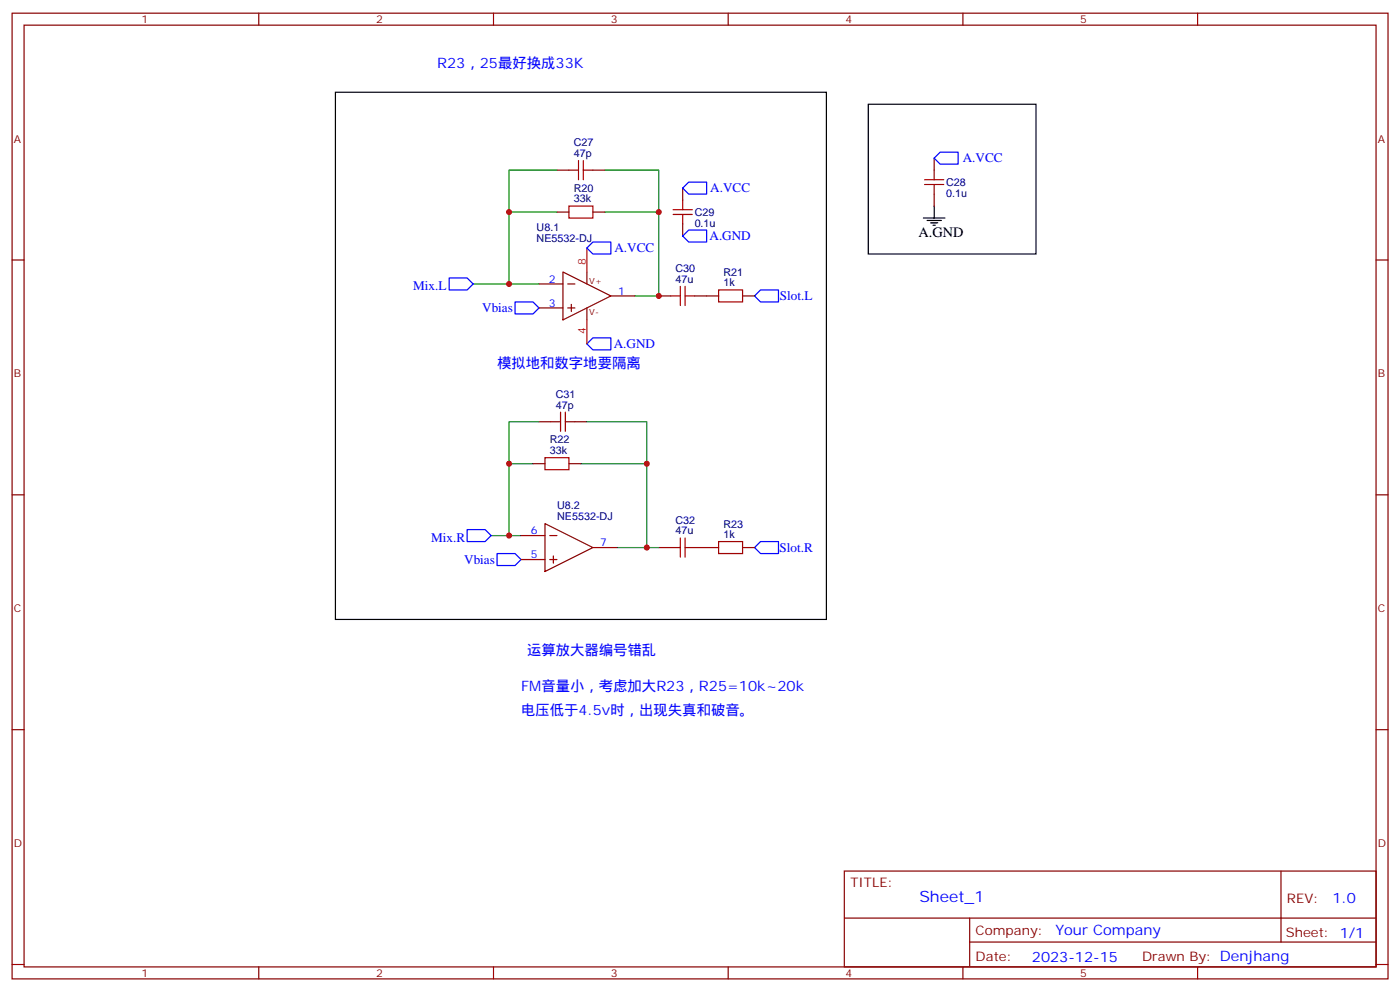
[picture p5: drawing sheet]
<svg xmlns="http://www.w3.org/2000/svg" width="412mm" height="292mm" viewBox="0 0 412 292" stroke-linecap="round" stroke-linejoin="round" font-family="sans-serif">
<g fill="none" stroke="#870000" stroke-width=".35">
<path d="M3.6 3.9h405.3v284.3h-405.3zM7.1 7.4h398.3v277.3h-398.3zM76.2 3.9v3.5M145.4 3.9v3.5M214.5 3.9v3.5M283.7 3.9v3.5M352.8 3.9v3.5M164.1 50.1h3.5M174.7 50.1h3.5M201.1 55.4v3.5M275.2 46.6v3.5M275.2 57.1v3.6"/>
<path d="M3.6 76.6h3.5M164.1 62.4h3.5M174.7 62.4h3.5M201.1 66v3.5M405.4 76.6h3.5M158.8 83.6h7M158.8 90.7h7M165.8 80.1l14.2 7-14.2 7.1zM167.3 83.6h2.1M167.3 90.7h2.1M168.3 89.6v2.1M172.9 80.1v3.5"/>
<path d="M172.9 90.7v3.5M180 87.1h7M194.1 87.1h3.5M204.6 87.1h7.1M218.8 87.1h3.5M157 136.5h3.5M158.8 124.2h3.5M167.6 136.5h3.5M169.4 124.2h3.5M3.6 145.7h3.5M153.5 157.7h7M160.5 154.2l14.2 7-14.2 7.1z"/>
<path d="M162 157.7h2.1M405.4 145.7h3.5M153.5 164.7h7M162 164.7h2.1M163 163.7v2.1M174.7 161.2h7M194.1 161.2h3.5M204.6 161.2h7.1M218.8 161.2h3.5M3.6 214.8h3.5M405.4 214.8h3.5M248.7 256.5h156.7v28.2h-156.7z"/>
<path d="M377.4 256.5v20.9M248.8 270.3h156.4M285.7 277.4h119.5M285.7 270.3v14.1M3.6 284h3.5M76.2 284.7v3.5M145.4 284.7v3.5M214.5 284.7v3.5M283.7 284.7v3.5M352.8 284.7v3.5M405.4 284h3.5"/>
</g>
<path d="M98.8 27.2h144.7v155.2h-144.7zM255.8 30.7h49.4v44.1h-49.4zM272 64.2h6.4M273.1 64.9h4.2M274.1 65.6h2.2M274.8 66.3h.8M275.2 60.7v3.5" fill="none" stroke="#000" stroke-width=".35"/>
<g fill="none" stroke="#a10000" stroke-width=".35">
<path d="M167.6 50.1h2.8M170.4 47.3v5.6M171.8 50.1h2.9M171.8 47.3v5.6M201.1 58.9v2.8M272.4 54.3h5.6M272.4 52.9h5.6M275.2 50.1v2.8M275.2 54.3v2.8M167.6 60.7h7.1v3.5h-7.1zM198.3 63.1h5.6M198.3 61.7h5.6"/>
<path d="M201.1 63.1v2.9M197.6 87.1h2.8M200.4 84.3v5.7M201.8 84.3v5.7M201.8 87.1h2.8M211.7 85.4h7.1v3.5h-7.1zM160.5 134.8h7.1v3.5h-7.1zM162.3 124.2h2.8M165.1 121.4v5.6M166.5 124.2h2.9M166.5 121.4v5.6M200.4 158.4v5.6"/>
<path d="M201.8 158.4v5.6M211.7 159.5h7.1v3.5h-7.1zM197.6 161.2h2.8M201.8 161.2h2.8"/>
</g>
<path d="M202.9 53.6h5.3v3.5h-5.3l-1.8-1.7zM277 44.8h5.3v3.5h-5.3l-1.8-1.7zM174.7 71.3h5.3v3.5h-5.3l-1.8-1.8zM201.1 69.5l1.8-1.8h5.3v3.6h-5.3zM132.3 81.8h5.3l1.8 1.8-1.8 1.8h-5.3zM151.7 88.9h5.3l1.8 1.8-1.8 1.7h-5.3zM224 85.4h5.3v3.5h-5.3l-1.7-1.8zM172.9 101.2l1.8-1.7h5.3v3.5h-5.3zM137.6 155.9h5.3l1.8 1.8-1.8 1.8h-5.3zM224 159.5h5.3v3.5h-5.3l-1.7-1.8zM146.4 163h5.3l1.8 1.7-1.8 1.8h-5.3z" fill="none" stroke="#00f" stroke-width=".35"/>
<path d="M164.1 50.1h-14.1v12.3M178.2 50.1h15.9v12.3M164.1 62.4h-14.1v21.2M178.2 62.4h15.9v24.7h-7.1M139.4 83.6h19.4M157 136.5h-7v21.2M158.8 124.2h-8.8v12.3M171.1 136.5h19.4v24.7h-8.8M172.9 124.2h17.6v12.3M144.7 157.7h8.8M190.5 161.2h3.6" fill="none" stroke="#008700" stroke-width=".35"/>
<path d="M172.9 73v7.1M172.9 94.2v7" fill="none" stroke="#f00" stroke-width=".35"/>
<g fill="#c00">
<circle cx="194.1" cy="87.1" r=".88"/>
<circle cx="190.5" cy="161.2" r=".88"/>
<circle cx="194.1" cy="62.4" r=".88"/>
<circle cx="190.5" cy="136.5" r=".88"/>
<circle cx="150" cy="83.6" r=".88"/>
<circle cx="150" cy="62.4" r=".88"/>
<circle cx="150" cy="157.7" r=".88"/>
<circle cx="150" cy="136.5" r=".88"/>
</g>
<text font-size="4.6" fill="#00f" x="270.8" y="265.5">Sheet_1</text>
<g font-size="4.2" fill="#00f">
<text x="128.8" y="20.1">R23，25最好换成33K</text>
<text x="146.4" y="108.3">模拟地和数字地要隔离</text>
<text x="155.3" y="193">运算放大器编号错乱</text>
<text x="153.5" y="203.6">FM音量小，考虑加大R23，R25=10k~20k</text>
<text x="153.5" y="210.6">电压低于4.5v时，出现失真和破音。</text>
<text x="392.5" y="265.7">1.0</text>
<text x="310.9" y="275.3">Your Company</text>
<text x="304" y="283.1">2023-12-15</text>
</g>
<text font-size="4.2" x="270.6" y="69.8">A.GND</text>
<g font-size="3.9" fill="#00f">
<text x="283.6" y="47.8">A.VCC</text>
<text x="209.2" y="56.6">A.VCC</text>
<text x="209" y="70.8">A.GND</text>
<text x="181" y="74.3">A.VCC</text>
<text x="121.7" y="85.4">Mix.L</text>
<text x="229.8" y="88.4">Slot.L</text>
<text x="142" y="91.9">Vbias</text>
<text x="180.8" y="102.5">A.GND</text>
<text x="127" y="159.5">Mix.R</text>
<text x="136.8" y="166">Vbias</text>
<text x="229.7" y="162.5">Slot.R</text>
</g>
<g font-size="3.9" fill="#800">
<text x="250.5" y="261.1">TITLE:</text>
<text x="379.1" y="265.7">REV:</text>
<text x="287.4" y="275.3">Company:</text>
<text x="378.8" y="275.9">Sheet: 1/1</text>
<text x="287.4" y="282.9">Date:</text>
<text x="336.5" y="283">Drawn By: Denjhang</text>
</g>
<g font-size="3.2" fill="#800">
<text x="41.7" y="6.9">1</text>
<text x="110.8" y="6.9">2</text>
<text x="180" y="6.9">3</text>
<text x="249.1" y="6.9">4</text>
<text x="318.2" y="6.9">5</text>
<text x="4.1" y="42">A</text>
<text x="405.9" y="42">A</text>
<text x="4.1" y="111.1">B</text>
<text x="405.9" y="111.1">B</text>
<text x="4.1" y="180.3">C</text>
<text x="405.9" y="180.3">C</text>
<text x="4.1" y="249.4">D</text>
<text x="405.9" y="249.4">D</text>
<text x="41.7" y="287.7">1</text>
<text x="110.8" y="287.7">2</text>
<text x="180" y="287.7">3</text>
<text x="249.1" y="287.7">4</text>
<text x="318.2" y="287.7">5</text>
</g>
<g font-size="3.2" fill="#000080">
<text x="169" y="46.2">47p</text>
<text x="169" y="43">C27</text>
<text x="169" y="59.6">33k</text>
<text x="169" y="56.4">R20</text>
<text x="278.7" y="57.9">0.1u</text>
<text x="278.7" y="54.8">C28</text>
<text x="204.6" y="63.6">C29</text>
<text x="158.1" y="71.3">NE5532-DJ</text>
<text x="158.1" y="68.1">U8.1</text>
<text x="204.6" y="66.7">0.1u</text>
<text x="199" y="83.3">47u</text>
<text x="199" y="80.1">C30</text>
<text x="213.1" y="81.2">R21</text>
<text x="213.1" y="84.3">1k</text>
<text x="163.7" y="117.1">C31</text>
<text x="163.7" y="120.3">47p</text>
<text x="162" y="130.5">R22</text>
<text x="162" y="133.7">33k</text>
<text x="164.1" y="149.8">U8.2</text>
<text x="164.1" y="153">NE5532-DJ</text>
<text x="199" y="154.1">C32</text>
<text x="213.1" y="155.3">R23</text>
<text x="199" y="157.3">47u</text>
<text x="213.1" y="158.4">1k</text>
</g>
<g font-size="3.2" fill="#f00">
<text x="172.5" y="78" transform="rotate(-90 172.5 78)">8</text>
<text x="172.5" y="98.3" transform="rotate(-90 172.5 98.3)">4</text>
</g>
<g font-size="3.2" fill="#00f">
<text x="161.7" y="83.3">2</text>
<text x="182.1" y="86.8">1</text>
<text x="161.7" y="90.3">3</text>
<text x="156.4" y="157.3">6</text>
<text x="176.8" y="160.9">7</text>
<text x="156.4" y="164.4">5</text>
</g>
<g font-size="2.5" fill="#800">
<text x="173.6" y="83.6">V+</text>
<text x="173.6" y="92.8">V-</text>
</g>
</svg>
